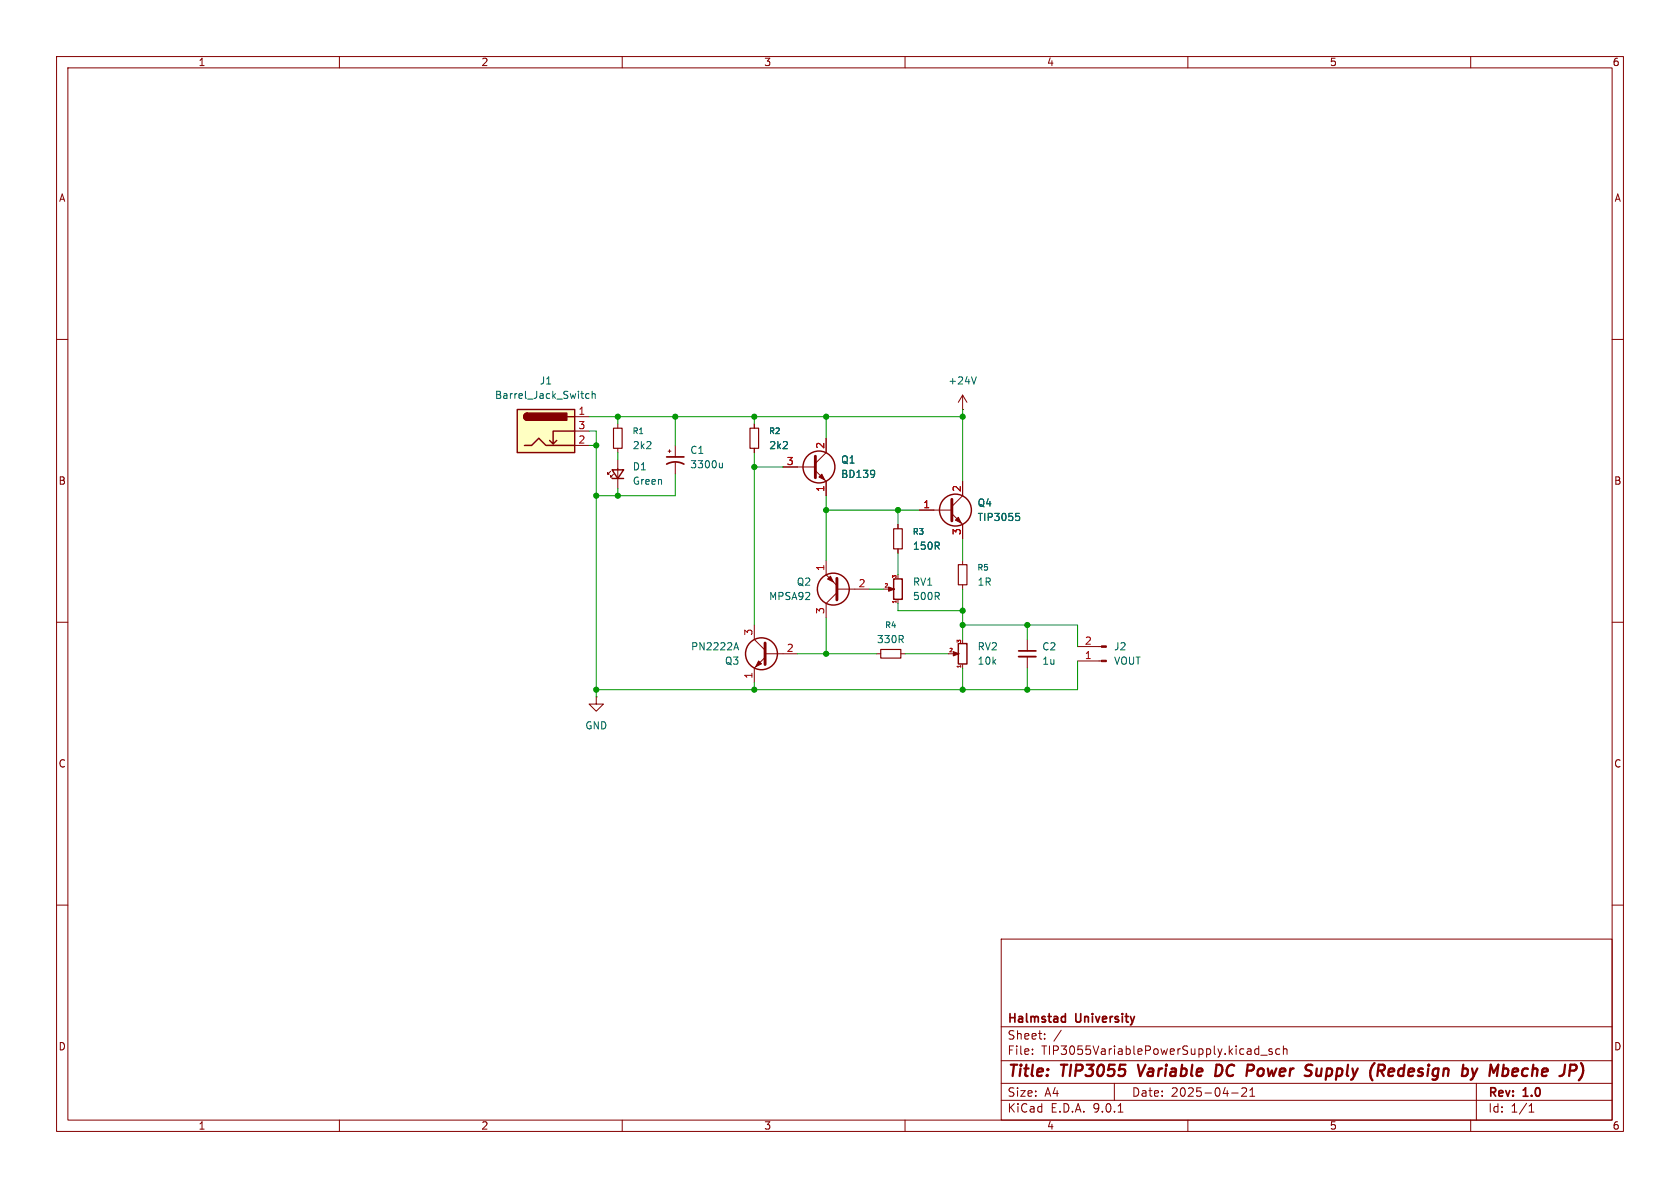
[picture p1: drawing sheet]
<svg xmlns="http://www.w3.org/2000/svg" width="297mm" height="210mm" viewBox="0 0 297 210" stroke-linecap="round" stroke-linejoin="round" font-family="sans-serif">
<g fill="none" stroke="#840000" stroke-width=".18">
<path d="M10 10h277v190h-277zM12 12h273v186h-273zM60 10v2M110 10v2M160 10v2M210 10v2M260 10v2M10 60h2M109.2 74.9v.8M109.2 79.2v.8M118.1 79.8h.5M118.4 79.5v.5"/>
<path d="M119.4 78.7v2.1M133.3 74.9v.8M133.3 79.2v.8M146 77.5v2.5l-1.9 1.9M170.2 72.4h.1M170.2 69.9l-.8 1.2M170.2 69.9l.7 1.2M170.2 69.9v2.5M285 60h2M107.9 83.3l-.5 .5v-.2v.2h.3M108.5 83.8l-.6 .5v-.2v.2h.3M109.2 81.3v5.1"/>
<path d="M119.4 81.8v2M138.4 82.6h5.7M144.1 83.2l1.9 1.9v2.5M146 99.1v2.5l2 1.9M158.7 92.7v.8M158.7 97v.8M10 110h2M133.3 110.5v2.5l2 1.9M135.3 115.6h5.7M135.3 116.2l-2 1.9v2.6M148 104.1h5.7M148 104.8l-2 1.9v2.5"/>
<path d="M154.9 115.6h.8M156.2 104.1h1M158.7 101.6v.6M158.7 106v.7M159.3 115.6h.7M285 110h2M105.4 123.2v1.3h1.3l-1.3 1.2-1.3-1.2h1.3M105.4 123.2h.1M10 160h2M177 166h108v32h-108zM285 160h2M60 198v2"/>
<path d="M110 198v2M160 198v2M177 194.5h108M177 191.5h108M177 187.5h108M177 181.5h108M182.5 186.3v.1M182.5 185.5v.1M184.7 183.6v.1M184.7 182.8v.1M187.6 182.1l-1.3 2M197 191.5v3"/>
<path d="M197.7 196.6h.8M210 198v2M217.7 193.2h1.2M219.5 192.4l.6-.1 .2 .1 .1 .3-.9 1.1h.9M221 193.8h.8M221 192.7l.4-.4v1.5M222.4 185.4l.1 .1M222.5 184.9v1.5M222.5 186.3l-.1 .1M222.9 186.5h1.1M224.9 185.5l-.4-.1-.2 .2 .1 .2 .5 .2v.3h-.6M226.2 185.5l-.4-.1-.3 .3v.4l.2 .2h.5"/>
<path d="M226.9 185.5l.2-.1 .4 .1v.9M226.9 184.9v1.5M260 198v2M261 191.5v6.5M270.3 196.6h.9M270.3 195.5l.4-.4v1.5"/>
</g>
<path d="M201.2 188.2l.4 2M215.8 188.3l-.7-.1-.3 2h.5l.5-.3M221.6 188.4l.1 .5M232.8 188.9l-.1 1.2 .2 .1 .5-.1M244.1 189.3l.5 .9M244.5 188.2l.2 .1a.58 .58 0 0 1-.3 1M245.5 189.2v.9M261.2 188.9l-.7 1.3M267.8 188.9l.5 .1M268.2 190.1l-.6 .1M268.4 189.4l-1 .1M279.5 187.9l.1 .1" fill="none" stroke="#840000" stroke-width=".4"/>
<path d="M117.9 82a3.2 3.2 0 0 1 3 0M117.9 80.8h3M187.9 179.7l.4 .1M188.3 179.2v1.5M188.3 180.6l-.4 .1" fill="none" stroke="#840000" stroke-width=".3"/>
<path d="M108.5 75.7h1.5v3.5h-1.5zM132.6 75.7h1.5v3.5h-1.5zM158 93.5h1.5v3.5h-1.5zM155.7 114.8h3.6v1.5h-3.6z" fill="none" stroke="#840000" stroke-width=".2"/>
<path d="M144.1 80.6v3.9M135.3 113.7v3.8M148 102.2v3.8" fill="none" stroke="#840000" stroke-width=".51"/>
<g fill="none" stroke="#840000" stroke-width=".25">
<path d="M108.2 83.1h2l-1 1.5zM108.2 84.6h2M158 102.3h1.5v3.6h-1.5z"/>
<circle cx="144.8" cy="82.5" r="2.82"/>
<circle cx="134.6" cy="115.6" r="2.82"/>
<circle cx="147.3" cy="104.1" r="2.82"/>
</g>
<g fill="#840000" stroke="#840000" stroke-width=".18">
<path d="M146.3 102.4l.5-.5 .5 1z"/>
<path d="M157.1 103.8l1 .3h-.2h.2l-1 .4z"/>
<path d="M144.8 84.3l.5-.5 .5 1z"/>
<path d="M134.1 116.8l.5 .5-1 .6z"/>
</g>
<path d="M158.4 106.2v.3" fill="none" stroke="#a90000" stroke-width=".18"/>
<path d="M172.6 66.6l-.4 1.3M127.7 81.9v.8M127.7 82.6l-.2 .1-.3-.1M154.5 83.2l.1 .1a1.07 1.07 0 0 1-.2 1M154.6 83.7l-.1 .2M129.9 114.5h.6M130.2 113.6l.4 1.3" fill="none" stroke="#006464" stroke-width=".18"/>
<path d="M91.4 72.4h10.2v7.6h-10.2z" fill="#ffffc2"/>
<g fill="none" stroke="#840000" stroke-width=".25">
<path d="M91.4 72.4h10.2v7.6h-10.2zM92.7 78.7h1.3l1.2-1.2 1.3 1.2h5.1M93.2 73a.64 .64 0 0 0-.6 .7 .64 .64 0 0 0 .6 .6M98.4 77.9l-.6 .6M100.3 73.7h1.3M101.6 76.2h-3.8v2.3l-.6-.6M169.4 113.8h1.5v3.6h-1.5z"/>
<circle cx="168.9" cy="90.2" r="2.82"/>
</g>
<g fill="#840000" stroke="#840000" stroke-width=".25">
<path d="M92.8 73.2l.4-.2v1.3a.63 .63 0 0 1-.6-.4 .63 .63 0 0 1 .2-.7z"/>
<path d="M93.2 73h7v1.3h-7z"/>
</g>
<g fill="none" stroke="#840000" stroke-width=".18">
<path d="M101.6 73.7h2.5M101.6 76.2h2.5M101.6 78.7h2.5M133.3 74.9v.8M133.3 79.2v.8M146 77.5v2.5M138.4 82.6h2.6M146 85.1v2.5M158.7 92.7v.8M158.7 97v.8M162.6 90.2h5.7M168.3 90.8l1.9 1.9v2.6"/>
<path d="M170.2 85.1v2.5l-1.9 1.9M170.2 99.1v.7M167.6 115.6h1M170.2 103.4v.7M170.2 113v.7M170.2 117.5v.6M181.6 113v2.1M181.6 116.1v2M190.5 116.8h4.2M190.5 114.3h4.2"/>
</g>
<path d="M104.1 69.6h-.3l-.3 .2 .2 .6h.4M104.7 69.7l.2-.1h.3v.8M104.7 69.2v1.2M154.5 83.2l.1 .1a1.07 1.07 0 0 1-.2 1M154.6 83.7l-.1 .2M179.6 90.7h.6M179.7 91.2h.3l.3 .3-.2 .5h-.4" fill="none" stroke="#006464" stroke-width=".18"/>
<g fill="#840000" stroke="#840000" stroke-width=".18">
<path d="M194.7 116.7h.9v.3h-.9z"/>
<path d="M194.7 114.2h.9v.2h-.9z"/>
<path d="M168.5 115.2l1 .4h-.2h.2l-1 .4z"/>
<path d="M168.9 91.9l.5-.5 .5 1.1z"/>
</g>
<path d="M180.1 115.1h3" fill="none" stroke="#840000" stroke-width=".3"/>
<path d="M180.1 116.1h3" fill="none" stroke="#840000" stroke-width=".33"/>
<path d="M169.8 117.6v.4" fill="none" stroke="#a90000" stroke-width=".18"/>
<path d="M169.4 99.8h1.5v3.6h-1.5z" fill="none" stroke="#840000" stroke-width=".2"/>
<path d="M168.3 88.3v3.8" fill="none" stroke="#840000" stroke-width=".51"/>
<g fill="none" stroke="#009600" stroke-width=".18">
<path d="M104.1 73.7h66.1M104.1 76.2h1.3v47M104.1 78.7h1.3M109.2 73.7v1.2M119.4 73.7v5M133.3 73.7v1.2M146 73.7v3.8M170.2 72.4v12.7M109.2 80v1.3M109.2 86.4v1.2M119.4 83.8v3.8h-14M133.3 80v30.5"/>
<path d="M133.3 82.6h5.1M146 87.6v11.5M146 90.2h16.6M158.7 90.2v2.5M158.7 97.8v3.8M170.2 95.3v3.8M141 115.6h13.9M146 109.2v6.4M153.7 104.1h2.5M158.7 106.7v1.3h11.5M160 115.6h7.6M170.2 104.1v8.9"/>
<path d="M170.2 118.1v3.8M170.2 110.5h20.3v3.8M181.6 110.5v2.5M181.6 118.1v3.8M190.5 116.8v5.1h-85.1M133.3 120.7v1.2"/>
</g>
<g fill="#009600" stroke="#009600" stroke-width=".18">
<circle cx="170.2" cy="73.7" r=".46"/>
<circle cx="146" cy="90.2" r=".46"/>
<circle cx="158.7" cy="90.2" r=".46"/>
<circle cx="146" cy="73.7" r=".46"/>
<circle cx="146" cy="115.6" r=".46"/>
<circle cx="105.4" cy="87.6" r=".46"/>
<circle cx="109.2" cy="87.6" r=".46"/>
<circle cx="119.4" cy="73.7" r=".46"/>
<circle cx="133.3" cy="73.7" r=".46"/>
<circle cx="133.3" cy="82.6" r=".46"/>
<circle cx="109.2" cy="73.7" r=".46"/>
<circle cx="105.4" cy="121.9" r=".46"/>
<circle cx="133.3" cy="121.9" r=".46"/>
<circle cx="105.4" cy="78.7" r=".46"/>
<circle cx="181.6" cy="110.5" r=".46"/>
<circle cx="170.2" cy="108" r=".46"/>
<circle cx="170.2" cy="121.9" r=".46"/>
<circle cx="170.2" cy="110.5" r=".46"/>
<circle cx="181.6" cy="121.9" r=".46"/>
</g>
<g font-size="2.8" fill="#840000">
<text x="178" y="190.9">Title:</text>
<text x="187.7" y="190.9">TIP3055</text>
<text x="202.1" y="190.9">Variable</text>
<text x="216.5" y="190.9">DC</text>
<text x="222.8" y="190.9">Power</text>
<text x="234" y="190.9">Supply</text>
<text x="246.2" y="190.9">(Redesign</text>
<text x="263.3" y="190.9">by</text>
<text x="269" y="190.9">Mbeche</text>
</g>
<g font-size="2.1" fill="#840000">
<text x="178" y="184">Sheet:</text>
<text x="178" y="181.2">Halmstad</text>
<text x="190.2" y="181.2">University</text>
<text x="178" y="186.7">File:</text>
<text x="184.1" y="186.7">TIP3055VariablePowerSupply.kicad_sch</text>
<text x="178" y="196.9">KiCad</text>
<text x="178" y="194.1">Size:</text>
<text x="184.7" y="194.1">A4</text>
<text x="185.7" y="196.9">E.D.A.</text>
<text x="193.3" y="196.9">9.0.1</text>
<text x="200" y="194.1">Date:</text>
<text x="207" y="194.1">2025-04-21</text>
<text x="263" y="194.3">Rev:</text>
<text x="263" y="196.9">Id:</text>
<text x="267.1" y="196.9">1/1</text>
<text x="269.4" y="194.3">1.0</text>
</g>
<g font-size="1.8" fill="#840000">
<text x="35" y="11.9">1</text>
<text x="85" y="11.9">2</text>
<text x="135" y="11.9">3</text>
<text x="185" y="11.9">4</text>
<text x="235" y="11.9">5</text>
<text x="285" y="11.9">6</text>
<text x="10.3" y="35.9">A</text>
<text x="285.3" y="35.9">A</text>
<text x="10.3" y="85.9">B</text>
<text x="285.3" y="85.9">B</text>
<text x="10.3" y="135.9">C</text>
<text x="285.3" y="135.9">C</text>
<text x="10.3" y="185.9">D</text>
<text x="285.3" y="185.9">D</text>
<text x="35" y="199.9">1</text>
<text x="85" y="199.9">2</text>
<text x="135" y="199.9">3</text>
<text x="185" y="199.9">4</text>
<text x="235" y="199.9">5</text>
<text x="285" y="199.9">6</text>
</g>
<g font-size="1.8" fill="#006464">
<text x="87.4" y="70.7">Barrel_Jack_Switch</text>
<text x="95.3" y="68.2">J1</text>
<text x="167.5" y="68.2">+24V</text>
<text x="111.8" y="83.3">D1</text>
<text x="111.8" y="79.6">2k2</text>
<text x="121.9" y="80.4">C1</text>
<text x="121.9" y="83">3300u</text>
<text x="135.9" y="79.6">2k2</text>
<text x="148.6" y="82.1">Q1</text>
<text x="111.8" y="85.9">Green</text>
<text x="148.6" y="84.7">BD139</text>
<text x="172.7" y="89.8">Q4</text>
<text x="172.7" y="92.3">TIP3055</text>
<text x="161.3" y="97.4">150R</text>
<text x="135.9" y="106.3">MPSA92</text>
<text x="140.8" y="103.7">Q2</text>
<text x="161.3" y="103.7">RV1</text>
<text x="161.3" y="106.3">500R</text>
<text x="172.7" y="103.7">1R</text>
<text x="154.9" y="113.9">330R</text>
<text x="122.1" y="115.2">PN2222A</text>
<text x="128.1" y="117.7">Q3</text>
<text x="172.7" y="115.2">RV2</text>
<text x="172.7" y="117.7">10k</text>
<text x="184.2" y="115.2">C2</text>
<text x="184.2" y="117.7">1u</text>
<text x="196.9" y="115.2">J2</text>
<text x="196.9" y="117.7">VOUT</text>
<text x="103.4" y="129.1">GND</text>
</g>
<g font-size="1.8" fill="#a90000">
<text x="102.2" y="73.4">1</text>
<text x="102.2" y="75.9">3</text>
<text x="102.2" y="78.5">2</text>
<text x="139" y="82.3">3</text>
<text x="145.8" y="79.4" transform="rotate(-90 145.8 79.4)">2</text>
<text x="145.8" y="87.1" transform="rotate(-90 145.8 87.1)">1</text>
<text x="163.1" y="89.9">1</text>
<text x="169.9" y="87.1" transform="rotate(-90 169.9 87.1)">2</text>
<text x="169.9" y="94.7" transform="rotate(-90 169.9 94.7)">3</text>
<text x="145.8" y="101" transform="rotate(-90 145.8 101)">1</text>
<text x="151.7" y="103.9">2</text>
<text x="133.1" y="112.5" transform="rotate(-90 133.1 112.5)">3</text>
<text x="145.8" y="108.7" transform="rotate(-90 145.8 108.7)">3</text>
<text x="139" y="115.3">2</text>
<text x="191.7" y="116.6">1</text>
<text x="191.7" y="114">2</text>
<text x="133.1" y="120.1" transform="rotate(-90 133.1 120.1)">1</text>
</g>
<g font-size="1.4" fill="#006464">
<text x="111.7" y="76.9">R1</text>
<text x="135.9" y="76.9">R2</text>
<text x="161.3" y="94.7">R3</text>
<text x="172.7" y="101.1">R5</text>
<text x="156.4" y="111.2">R4</text>
</g>
<g font-size=".9" fill="#a90000">
<text x="156.2" y="103.9">2</text>
<text x="158.5" y="106.8" transform="rotate(-90 158.5 106.8)">1</text>
<text x="158.5" y="102.4" transform="rotate(-90 158.5 102.4)">3</text>
<text x="169.9" y="113.8" transform="rotate(-90 169.9 113.8)">3</text>
<text x="167.7" y="115.3">2</text>
<text x="169.9" y="118.3" transform="rotate(-90 169.9 118.3)">1</text>
</g>
</svg>
